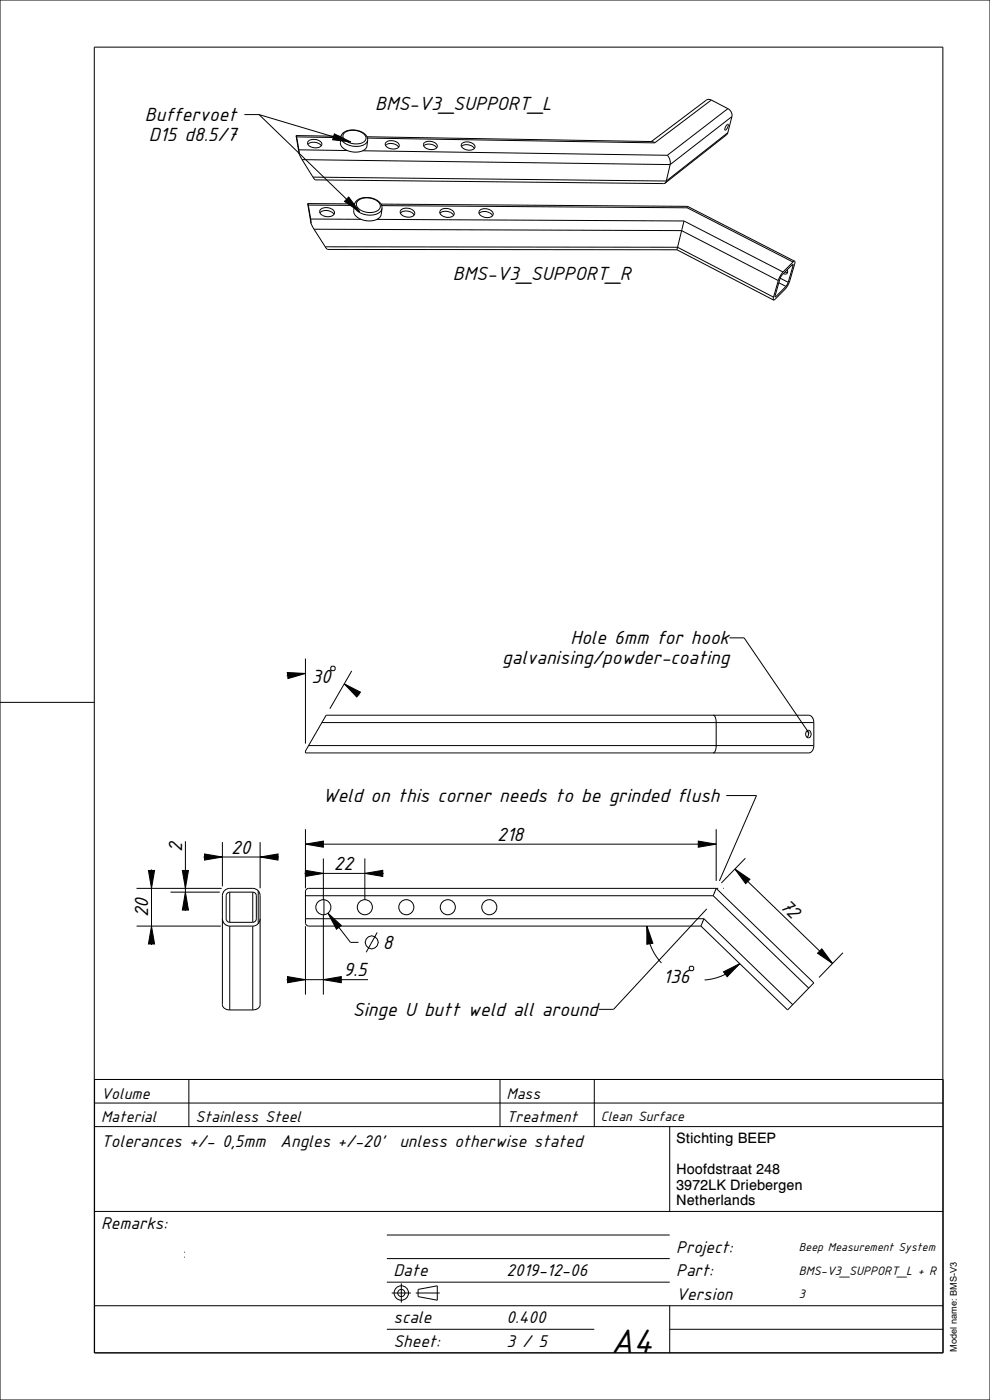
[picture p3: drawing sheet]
<svg xmlns="http://www.w3.org/2000/svg" width="210mm" height="297mm" viewBox="0 0 210 297" stroke-linecap="round" stroke-linejoin="round" font-family="sans-serif">
<g fill="none" stroke="#000" stroke-width=".21">
<path d="M0 0h210v297h-210zM51.8 24.3h3.1M54.9 24.3l21.4 20.6M54.9 24.3l19.5 5.8M62.8 28.8l.1 .2M62.8 28.8l.7 3.9M62.8 28.8l9.6 .1M62.9 29l.5 2.8M62.9 29l9.4 .2M63.4 31.8l.1 .9M63.4 31.8l10.3 .1M63.5 32.7l.6 1.2"/>
<path d="M64.1 33.9l2.3 3.7M64.1 33.9l78.1 1M65.3 30.6l.6-.3 .8-.1 .9 .2 .5 .5M65.4 29.9l.8-.3 1.1 .1 .8 .4 .2 .6-.3 .4-.5 .2h-1.2l-.9-.6-.2-.4zM66.4 37.6l.5 .6 74.2 .6M66.4 37.6l74.9 .8M70.9 28.4l3.5 1.7-3.8-.5zM72.3 29l-.1 1.3a2.43 2.43 0 0 0 2.5 1.9 2.58 2.58 0 0 0 3.1-1.2l.2-1.2M72.7 28.2a3.7 3.7 0 0 1 5.2 1l.1 .5a2.11 2.11 0 0 1-2.5 1.4 2.97 2.97 0 0 1-3.2-2zM73 28.2a3.3 3.3 0 0 1 4.6 .9 1.48 1.48 0 0 1-1.8 1.4 2.84 2.84 0 0 1-3.1-1.6zM76.9 32l64.7 .9M77.8 29l60.5 1 .6 .3"/>
<path d="M77.9 29.3l61 1M81.8 30.8l.6-.3h.8l.8 .2 .6 .5M81.9 30.2l.6-.3h1l.8 .4 .4 .5-.2 .5-.7 .3-1-.1-.7-.3a.64 .64 0 0 1-.2-1zM89.9 30.9l.6-.3h.9l.8 .3 .4 .5M90 30.3l.8-.3 1 .1 .8 .5 .2 .5-.3 .4-.4 .2-1.2-.1-1-.5-.1-.4zM97.9 31.1l.6-.4h.8l.8 .3 .5 .5M98 30.4l.4-.2 .8-.1 .7 .1 .6 .4a.73 .73 0 0 1 .1 .9 .73 .73 0 0 1-.8 .3h-.9l-.7-.4-.4-.5zM141.3 38.4l-.2 .4M141.6 32.9l.5 1 .1 1M142.2 34.9l-.9 3.5M150.9 21.2l-.6-.1-.4 .1-11.7 8.8M150.9 21.2l-12 9.1"/>
<path d="M150.9 21.2l3.5 1.8M154.2 26.5l.3-.1-.1 .4-.3 .6-.3 .2v-.5zM154.4 28.1l-.3 .5-13 10.2M154.4 28.1l-13.1 10.3M154.4 23l.7 .8 .1 .9M154.4 23l-12.8 9.9M155.2 24.7l-13 10.2M155.2 24.7l-.8 3.4M65.3 43.2l.7 4.2M65.3 43.2h.1M65.3 43.2l.1 .3M65.3 43.2l9.9 .1"/>
<path d="M65.4 43.5l.5 3M65.4 43.5l9.8 .1M65.9 46.5l.1 .9M65.9 46.5h10.7M66 47.4l.6 1.2M66.6 48.6l2.4 3.8M66.6 48.6l78 .3 20.5 10.6M67.9 45.1l.6-.4h.9l.9 .2 .5 .6M68 44.4l.6-.3h.9l.8 .2 .5 .4a.89 .89 0 0 1-.1 1 .89 .89 0 0 1-.9 .3l-.8-.1-.7-.2a.75 .75 0 0 1-.3-1.3zM69 52.4l.5 .5 74.1 .1M69 52.4l74.7 .1 20.4 10.5M74 41.8l2.3 3.1-3.2-2.2z"/>
<path d="M75.2 43.5a2.47 2.47 0 0 1 3-1.6 2.62 2.62 0 0 1 2.8 2.3M75.2 43.5a2.66 2.66 0 0 0 2.7 2.1 2.55 2.55 0 0 0 3.1-1.4M75.2 43.5l-.2 1.2a2.6 2.6 0 0 0 2.7 2.1 2.59 2.59 0 0 0 3.2-1.4l.1-1.2M76 42.5a3.4 3.4 0 0 1 4.6 .9 1.51 1.51 0 0 1-1.7 1.7 2.78 2.78 0 0 1-3.3-1.8zM79.9 46.5l65.2 .4M80.8 43.3l65.1 .5M81 43.6l64.8 .5M84.9 45.2l.7-.4h.9l.8 .3 .5 .5M85.1 44.5l.4-.2 .7-.1 .7 .1 .7 .3a.81 .81 0 0 1 .3 1 .81 .81 0 0 1-1 .5l-.9-.1-.8-.4-.3-.5zM93.3 45.2l.7-.3 .8-.1 .9 .3 .5 .6M93.5 44.6l.8-.4 1.1 .1 .8 .6 .1 .6-.2 .3-.5 .3-1.3-.1-.9-.6-.1-.4zM101.6 45.3l.7-.4h.9l.8 .3 .5 .6"/>
<path d="M101.8 44.6l.8-.3 1 .1 .8 .5 .2 .6-.3 .4-.5 .2-1.2-.1-.9-.6-.1-.4zM143.6 53l20.5 10.6M143.6 53h.1M145.1 46.9l-1.5 6.1M145.1 46.9l21 10.8M145.8 44.1l22.4 11.5M145.9 43.8l22.7 11.6M145.9 43.8l-.1 .3M165.1 59.5l-1 3.5M165.2 60l1.5 .8M165.5 59l1.7 .9M166.1 57.7l-.6 .8-.4 1"/>
<path d="M166.5 57.7l.6 .1M167 57.3l.1 .4-.2 .3-.3 .1-.4-.1M167.2 59.9l-.5 .9M168 56.3l.2 .1M168.2 56.4v-.3l-2.5 2.6-1.3 4v.3l.2-.1M168.2 56.4l-1 3.5M168.2 55.6l-2.1 2.1M168.6 55.4l-.4 .2M168.6 55.4v.6l-1.4 4.5-.7 .8-2.1 2.2-.3 .1M164.1 63v.6M164.4 62.8l.2 .1M166.7 60.8l-2.1 2.1"/>
<path d="M64.8 139.7v18M154.7 135.3h3.1l13.9 20.3M0 149h20M60.9 142.7l3.9 .2-3.7 1.1zM64.7 142.9l-2 .1-1.9 .4M65.5 158.2h107.1M68.3 153.3h104.3M70.4 141.3h.5l.2 .3v.4l-.2 .3h-.5l-.2-.3v-.4zM73 145.1l3.5 1.7-.8 1.1zM73.4 145.3l2.8 2.2M74.6 142.3l-4.6 8.1M151.3 151.7l.4 .5 .2 1.1v5.2l-.2 .9-.4 .3"/>
<path d="M171.2 155.1l.4-.1 .4 .4v.7l-.4 .4-.4-.1-.3-.4v-.5zM171.2 155l.3 .7-.3 .7M172.6 153.3l-.3-1.1-.3-.4-.5-.1h-102.3l-4.4 7.6v.4h106.7l.5-.1 .3-.3 .3-1.1M172.6 153.3v4.9M39.3 178.5v14.8M47.2 178.6v9.4M55.2 178.6v9.8M64.8 179.1l3.8-.7v1.3zM64.8 175.9v12.5M64.8 179.1h87.1M148.1 178.4l3.8 .7-3.8 .6zM151.9 175.9v11"/>
<path d="M154.1 168.8h6.4l-7.9 18.1M29 196.5h17.8M29 188.5h18M31.5 184.7h1.3l-.7 3.8zM32.1 196.5l.7 3.8h-1.3zM32.1 184.5v16M36.2 189.3h10.4M38.7 184.7h1.3l-.7 3.8zM39.3 189.3l.7 3.8h-1.3zM43.2 181.8h16M43.4 181.2l3.8 .6-3.8 .7zM47.2 194.9a1.56 1.56 0 0 0 1.5 1.6"/>
<path d="M48.7 189.3a.76 .76 0 0 0-.7 .7v4.9a.76 .76 0 0 0 .7 .8M48.7 196.5h4.9M48.7 189.3v6.4M48.7 196.5v17.8M48.7 195.7h4.9M48.7 189.3h4.9M53.6 189.3a.76 .76 0 0 1 .8 .7v4.9a.76 .76 0 0 1-.8 .8M53.6 189.3v6.4M53.6 196.5v17.8M54.8 189v6.9M55.2 181.8l3.8-.6v1.3zM55.2 194.9a1.56 1.56 0 0 1-1.6 1.6"/>
<path d="M64.6 185.3h16.8M64.8 184.6l3.8 .7-3.8 .6zM64.8 196.5v14.5M64.8 194.9h84.5M64.8 190h86.5M68.6 182.1v8.8M68.6 194v17M68.7 190.9v3.2M69.6 193.7l2.8 2.6-1 .8zM69.6 193.7l4.7 6.2h1.7M77.4 185.3l3.8-.7v1.3zM77.4 182.1v8.8"/>
<path d="M80 197.8l-2.3 4.2M137.2 196.5l1.3 3.6-1.3 .2zM137.2 196.5a11.5 11.5 0 0 0 3.1 7.8M149.1 195.5l-.1 .2M149.3 194.9l-.6 1.6M149.3 194.9l18.8 18.2M149.9 192.8l-19.8 21.3h-3.1M151.3 190l20.2 19.6M151.6 189.3l-.1 .1M151.9 188.5h-86.4l-.4 .1-.3 .4v6.9l.6 .6h83.3M151.9 188.5l-.6 1.5M151.9 188.5l20.7 20-5.5 5.8-18.4-17.8"/>
<path d="M155.9 184.4l3.2 2.1-.9 1zM155.9 184.4l20.7 20M158.1 182.1l-5.1 5.2M48.7 214.3l-1.1-.4-.4-.7v-23.2a1.56 1.56 0 0 1 1.5-1.5h4.9a1.56 1.56 0 0 1 1.6 1.5v23.2l-.5 .7-1.1 .4M48.7 214.3h4.9M60.8 207.8h17.3M61 207.2l3.8 .6-3.8 .7zM68.6 207.8l3.8-.6v1.3zM146.4 205h.5l.2 .2v.5l-.2 .2h-.5l-.2-.2v-.5zM153.5 206.2l3.4-1.8-2.7 2.8zM156.9 204.4a11.5 11.5 0 0 1-7.4 3.5M174.3 201.3l2.3 3.1-3.2-2.2z"/>
<path d="M178.8 202.1l-5.1 5.3M20.1 234h180M20.1 239h180M40.1 229v10M106.1 229v10M126.1 229v10M142.1 239v18M20.1 257h180M20.1 277h180M39.1 266.7h.1M39.1 265.7h.1M82.1 262h60"/>
<path d="M82.1 267h60M82.1 272h60M83.1 274.3h4.1M85.1 272.3v4M88.2 274.3h5.1M88.7 273.5l4.1-.7v3l-4.1-.7zM142.1 277v10M82.1 282h44M142.1 282h58M200 287v-277h-180v277h180.1v-58h-180v58"/>
<circle cx="68.6" cy="192.5" r="1.6"/>
<circle cx="77.4" cy="192.5" r="1.6"/>
<circle cx="78.8" cy="199.9" r="1.37"/>
<circle cx="86.2" cy="192.5" r="1.6"/>
<circle cx="95" cy="192.5" r="1.6"/>
<circle cx="103.8" cy="192.5" r="1.6"/>
<circle cx="85.1" cy="274.3" r="1.53"/>
<circle cx="85.1" cy="274.3" r=".76"/>
</g>
<g fill="#000">
<path d="M70.9 28.4l3.5 1.7-3.8-.5zM74 41.8l2.3 3.1-3.2-2.2zM60.9 142.7l3.9 .2-3.7 1.1zM73 145.1l3.5 1.7-.8 1.1zM64.8 179.1l3.8-.7v1.3zM148.1 178.4l3.8 .7-3.8 .6zM32.1 196.5l.7 3.8h-1.3zM31.5 184.7h1.3l-.7 3.8zM39.3 189.3l.7 3.8h-1.3zM38.7 184.7h1.3l-.7 3.8zM43.4 181.2l3.8 .6-3.8 .7zM55.2 181.8l3.8-.6v1.3z"/>
<path d="M64.8 184.6l3.8 .7-3.8 .6zM69.6 193.7l2.8 2.6-1 .8zM77.4 185.3l3.8-.7v1.3zM137.2 196.5l1.3 3.6-1.3 .2zM155.9 184.4l3.2 2.1-.9 1zM61 207.2l3.8 .6-3.8 .7zM68.6 207.8l3.8-.6v1.3zM153.5 206.2l3.4-1.8-2.7 2.8zM174.3 201.3l2.3 3.1-3.2-2.2z"/>
</g>
<path d="M152 188.5h1.5" fill="none" stroke="#000" stroke-width=".21" stroke-dasharray=".4 1.1" stroke-linecap="butt"/>
<text font-size="7.8" x="129.6" y="287">A4</text>
<g font-size="4.4">
<text x="79.6" y="23.3">BMS-V3_SUPPORT_L</text>
<text x="30.7" y="25.7">Buffervoet</text>
<text x="31.6" y="29.9">D15 d8.5/7</text>
<text x="96.1" y="59.4">BMS-V3_SUPPORT_R</text>
<text x="121" y="136.7">Hole 6mm for hook</text>
<text x="106.5" y="140.9">galvanising/powder-coating</text>
<text x="66.1" y="144.8">30</text>
<text x="68.4" y="170.2">Weld on this corner needs to be grinded flush</text>
<text x="105.5" y="178.4">218</text>
<text x="38.6" y="180.8" transform="rotate(-90 38.6 180.8)">2</text>
<text x="49.1" y="181.1">20</text>
<text x="70.8" y="184.6">22</text>
<text x="31.4" y="194.6" transform="rotate(-90 31.4 194.6)">20</text>
<text x="165.2" y="192.4" transform="rotate(44 165.2 192.4)">72</text>
<text x="81.2" y="201.3">8</text>
<text x="72.9" y="207.1">9.5</text>
<text x="140.7" y="208.5">136</text>
<text x="74.9" y="215.5">Singe U butt weld all around</text>
</g>
<g font-size="3.9">
<text x="21.5" y="243.3">Tolerances +/- 0,5mm</text>
<text x="59.4" y="243.3">Angles +/-20'</text>
<text x="84.7" y="243.3">unless otherwise stated</text>
<text x="21.5" y="260.8">Remarks:</text>
<text x="143.5" y="265.8">Project:</text>
<text x="83.5" y="270.8">Date</text>
<text x="107.5" y="270.8">2019-12-06</text>
<text x="143.5" y="270.8">Part:</text>
<text x="143.5" y="275.8">Version</text>
<text x="83.5" y="280.8">scale</text>
<text x="107.5" y="280.8">0.400</text>
<text x="83.5" y="285.8">Sheet:</text>
<text x="107.5" y="285.8">3 / 5</text>
</g>
<g font-size="3.6">
<text x="21.5" y="233.1">Volume</text>
<text x="107.5" y="233.1">Mass</text>
<text x="21.5" y="238.1">Material</text>
<text x="41.5" y="238.1">Stainless Steel</text>
<text x="107.5" y="238.1">Treatment</text>
</g>
<g font-size="3.1">
<text x="127.5" y="237.8">Clean Surface</text>
<text x="143.5" y="242.5">Stichting BEEP</text>
<text x="143.5" y="249.1">Hoofdstraat 248</text>
<text x="143.5" y="252.4">3972LK Driebergen</text>
<text x="143.5" y="255.7">Netherlands</text>
</g>
<g font-size="2.8">
<text x="169.5" y="270.4">BMS-V3_SUPPORT_L + R</text>
<text x="169.5" y="275.4">3</text>
</g>
<text font-size="2.6" x="169.5" y="265.4">Beep Measurement System</text>
<text font-size="2" x="203" y="286.8" transform="rotate(-90 203 286.8)">Model name: BMS-V3</text>
</svg>
